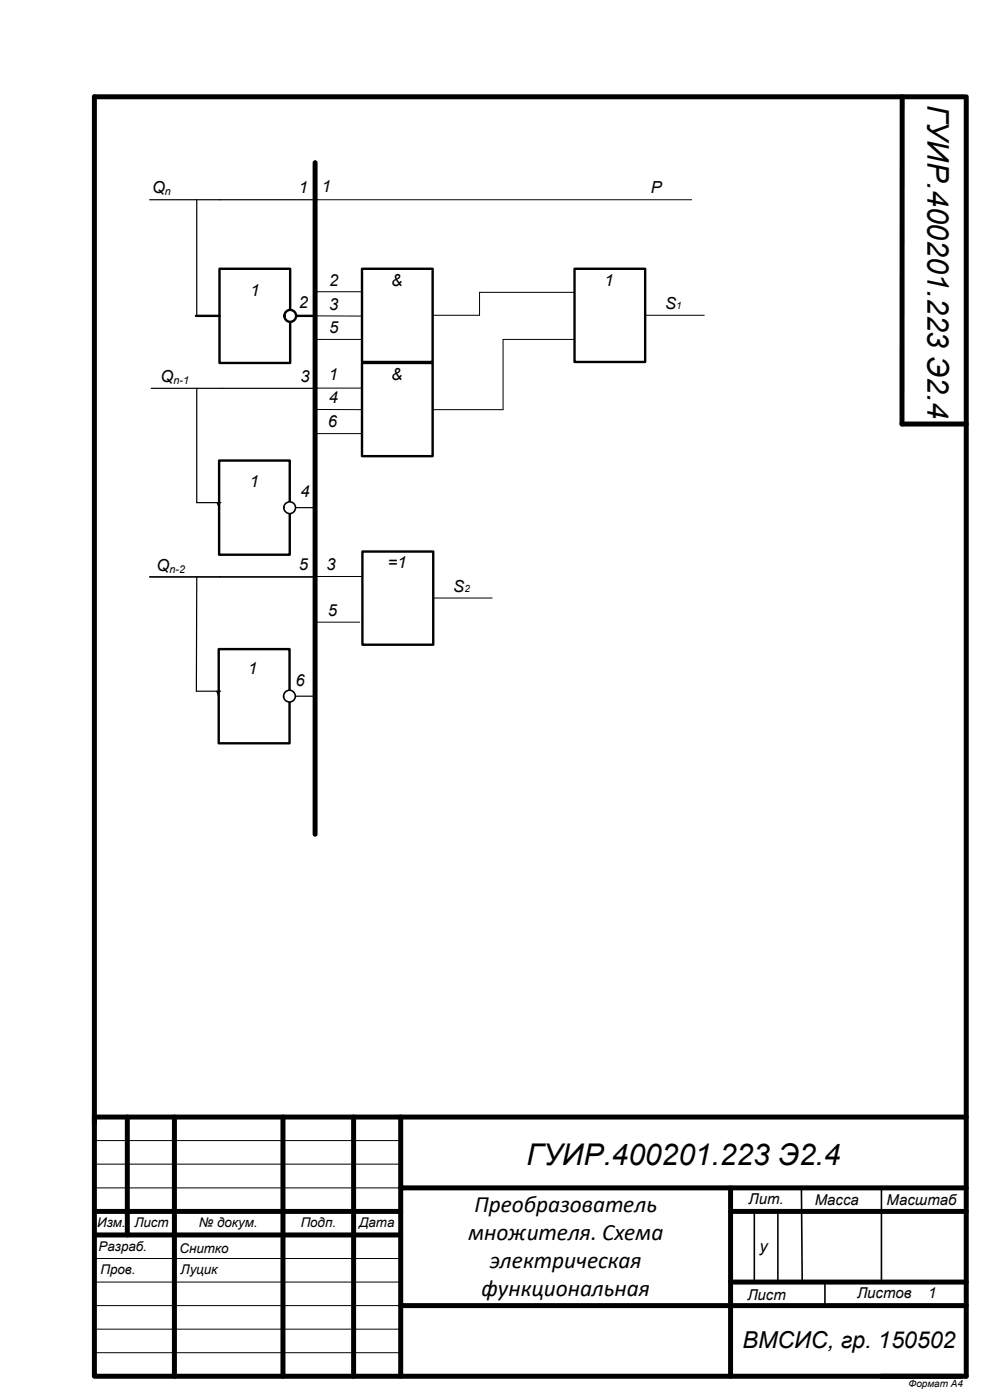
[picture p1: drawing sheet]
<svg xmlns="http://www.w3.org/2000/svg" width="210mm" height="297mm" viewBox="0 0 210 297" stroke-linecap="round" stroke-linejoin="round" font-family="sans-serif">
<path d="M46.4 137.7h15v20h-15z" fill="none" stroke="#000" stroke-width=".51"/>
<path d="M46.5 97.7h15v20h-15z" fill="#fff"/>
<path d="M46.5 97.7h15v20h-15z" fill="none" stroke="#000" stroke-width=".51"/>
<g fill="none" stroke="#000" stroke-width="1.1">
<path d="M66.8 34.5v142.5M191.4 20.5l-.1 69.5h13.7M204.5 20.5h-184.5v217.8M205 20.5v216.5M27 237v25M37 237v55M60 237v55M75 237v55M85 237v15h120M20 257h65M85 252v25h120M155 252v40"/>
<path d="M155 257h50M20 262h65M85 277v15M155 272h50M204 292h-184v-55h185v55"/>
</g>
<path d="M20 242h65M20 247h65M20 252h65M20 267h65M20 277h65M20 272h65M20 282h65M20 287h65" fill="none" stroke="#000" stroke-width=".21"/>
<path d="M160 257.6v14.1M165 257.5v14.2M170 252l.2 20M187 252v20M175 272v5" fill="none" stroke="#000" stroke-width=".34"/>
<path d="M31.7 42.4h35M41.7 42.4v24.6M61.6 67h5.2M32.1 82.4h35.1M31.7 122.4h35" fill="none" stroke="#000" stroke-width=".25"/>
<path d="M46.6 57h15v20h-15z" fill="#fff"/>
<path d="M46.6 57h15v20h-15z" fill="none" stroke="#000" stroke-width=".51"/>
<circle cx="61.6" cy="67" r="1.26" fill="#fff"/>
<g fill="none" stroke="#000" stroke-width=".51">
<path d="M41.6 67h5M62.8 67h4.1"/>
<circle cx="61.6" cy="67" r="1.26"/>
</g>
<path d="M41.7 82.4v24.2M31.7 122.4h35.1" fill="none" stroke="#000" stroke-width=".25"/>
<circle cx="61.4" cy="107.7" r="1.25" fill="#fff"/>
<circle cx="61.4" cy="107.7" r="1.25" fill="none" stroke="#000" stroke-width=".34"/>
<path d="M41.7 106.6h5.2M46.1 106.6l.4 1.1M62.7 107.7h4.1M41.7 122.4v24.2" fill="none" stroke="#000" stroke-width=".25"/>
<circle cx="61.4" cy="147.7" r="1.25" fill="#fff"/>
<circle cx="61.4" cy="147.7" r="1.25" fill="none" stroke="#000" stroke-width=".34"/>
<path d="M41.7 146.6h5.1M46 146.6l.4 1.1M62.7 147.7h4" fill="none" stroke="#000" stroke-width=".25"/>
<path d="M24.2 237h5.1" fill="none" stroke="#000" stroke-width=".21"/>
<path d="M76.8 57h15v19.8h-15z" fill="#fff"/>
<path d="M76.8 57h15v19.8h-15z" fill="none" stroke="#000" stroke-width=".51"/>
<path d="M66.8 61.9h10M66.8 67l10 .1" fill="none" stroke="#000" stroke-width=".21"/>
<path d="M76.8 77h15v19.8h-15z" fill="#fff"/>
<path d="M76.8 77h15v19.8h-15z" fill="none" stroke="#000" stroke-width=".51"/>
<path d="M66.7 82.3h10.1M66.7 86.9h10.1M66.7 92h10.1" fill="none" stroke="#000" stroke-width=".21"/>
<path d="M121.9 57h15v19.8h-15z" fill="#fff"/>
<path d="M121.9 57h15v19.8h-15z" fill="none" stroke="#000" stroke-width=".51"/>
<path d="M66.8 42.4h79.9M121.9 62h-20.2v4.9h-9.9M121.9 72h-15.2v14.9h-14.9M136.9 66.9h12.5" fill="none" stroke="#000" stroke-width=".21"/>
<path d="M76.9 117h15v19.8h-15z" fill="#fff"/>
<path d="M76.9 117h15v19.8h-15z" fill="none" stroke="#000" stroke-width=".51"/>
<path d="M66.8 72h10M66.8 122.3h10.1M67.4 132h8.9M91.9 126.9h12.5" fill="none" stroke="#000" stroke-width=".21"/>
<path d="M186.9 292h18.1" fill="none" stroke="#000" stroke-width="1.1"/>
<text font-size="6.4" x="111.7" y="247.1">ГУИР.400201.223 Э2.4</text>
<text font-size="6.3" x="196.7" y="22.2" transform="rotate(90 196.7 22.2)">ГУИР.400201.223 Э2.4</text>
<g font-size="5">
<text x="100.6" y="257.2">Преобразователь</text>
<text x="99.4" y="263.1">множителя. Схема</text>
<text x="103.9" y="269.1">электрическая</text>
<text x="102.2" y="275">функциональная</text>
<text x="157.5" y="286">ВМСИС, гр. 150502</text>
</g>
<g font-size="3.5">
<text x="32.3" y="40.9">Q</text>
<text x="63.4" y="40.9">1</text>
<text x="68.3" y="40.8">1</text>
<text x="138" y="40.9">P</text>
<text x="53.6" y="61">1</text>
<text x="63.4" y="65.4">2</text>
<text x="69.8" y="60.6">2</text>
<text x="69.8" y="65.7">3</text>
<text x="83" y="60.6">&amp;</text>
<text x="128.3" y="60.6">1</text>
<text x="141.1" y="65.6">S</text>
<text x="69.8" y="70.6">5</text>
<text x="34.1" y="80.9">Q</text>
<text x="63.8" y="80.9">3</text>
<text x="69.8" y="80.6">1</text>
<text x="83" y="80.6">&amp;</text>
<text x="69.8" y="85.6">4</text>
<text x="69.5" y="90.6">6</text>
<text x="53" y="103.4">1</text>
<text x="63.8" y="105.5">4</text>
<text x="33.2" y="121.1">Q</text>
<text x="63.4" y="120.9">5</text>
<text x="69.3" y="120.9">3</text>
<text x="82.3" y="120.6">=1</text>
<text x="96.1" y="125.6">S</text>
<text x="69.5" y="130.6">5</text>
<text x="52.6" y="143">1</text>
<text x="62.7" y="145.6">6</text>
<text x="161.1" y="265.6">у</text>
</g>
<g font-size="3.2">
<text x="158.8" y="255.5">Лит.</text>
<text x="172.8" y="255.6">Масса</text>
<text x="188.1" y="255.6">Масштаб</text>
<text x="158.5" y="275.7">Лист</text>
<text x="181.8" y="275.5">Листов</text>
<text x="196.9" y="275.5">1</text>
</g>
<g font-size="2.8">
<text x="20.6" y="260.3">Изм. Лист</text>
<text x="42.2" y="260.3">№ докум.</text>
<text x="63.8" y="260.3">Подп.</text>
<text x="76.2" y="260.3">Дата</text>
<text x="20.9" y="265.3">Разраб.</text>
<text x="38.1" y="265.7">Снитко</text>
<text x="21.3" y="270.3">Пров.</text>
<text x="38.3" y="270.3">Луцик</text>
</g>
<g font-size="2.3">
<text x="35" y="41.4">n</text>
<text x="36.8" y="81.5">n-1</text>
<text x="35.9" y="121.6">n-2</text>
</g>
<g font-size="2.1">
<text x="143.5" y="65.6">1</text>
<text x="98.5" y="125.6">2</text>
<text x="192.7" y="294.3">Формат А4</text>
</g>
</svg>
